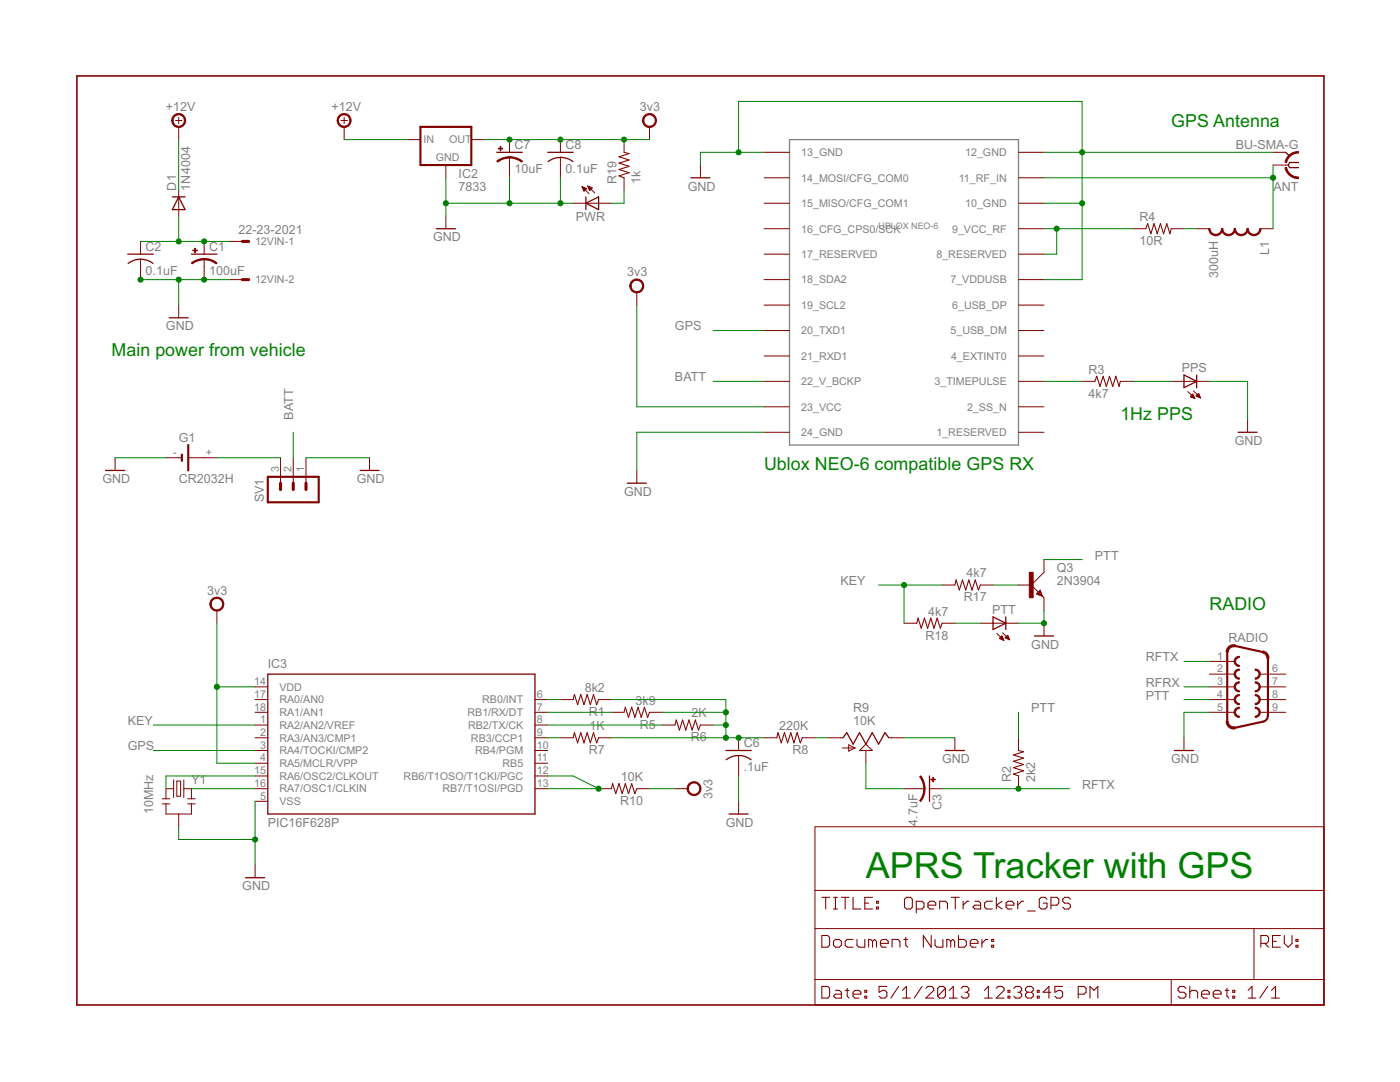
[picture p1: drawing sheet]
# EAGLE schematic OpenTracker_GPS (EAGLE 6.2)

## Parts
12VIN  22-23-2021  [22-23-2021]
ANT  BU-SMA-G  [BU-SMA-G]
C1  100uF  CAP_POLPTH2  [CPOL-RADIAL-10UF-25V]
C2  0.1uF  C-US025-025X050  [C025-025X050]
C3  4.7uF  CAP_POLPTH2  [CPOL-RADIAL-10UF-25V]
C6  .1uF  C-US025-025X050  [C025-025X050]
C7  10uF  CAP_POLPTH2  [CPOL-RADIAL-10UF-25V]
C8  0.1uF  C-US025-025X050  [C025-025X050]
D1  1N4004  [DO41-10]
G1  CR2032H  [CR2032H]
IC2  7833  V_REG_78XX-TO-220  [TO-220-ALT]
IC3  PIC16F628P  [DIL18]
L1  300uH  INDUCTOR0805  [0805]
PPS  LED0603  [LED-0603]
PTT  LED3MM  [LED3MM]
PWR  LED3MM  [LED3MM]
Q3  2N3904  [TO92D]
R1  8k2  R-US_0207/2V  [0207/2V]
R2  2k2  R-US_0207/2V  [0207/2V]
R3  4k7  R-US_M0805  [M0805]
R4  10R  R-US_M0805  [M0805]
R5  3k9  R-US_0207/2V  [0207/2V]
R6  2K  R-US_0207/2V  [0207/2V]
R7  1K  R-US_0207/2V  [0207/2V]
R8  220K  R-US_0207/2V  [0207/2V]
R9  10K  TRIM_US-CA6V  [CA6V]
R10  10K  R-US_0207/2V  [0207/2V]
R17  4k7  R-US_0207/2V  [0207/2V]
R18  4k7  R-US_0207/2V  [0207/2V]
R19  1k  R-US_0207/2V  [0207/2V]
RADIO  F09HP  [F09HP]
SV1  MA03-1  [MA03-1]
U$1  UBLOX_NEO-6  [UBLOX_NEO-6P]
Y1  10MHz  RESONATORPTH  [RESONATOR-PTH]

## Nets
+12V: D1.C IC2.IN
BATT: SV1.2 U$1.22_V_BCKP
GND: 12VIN.2 ANT.2(GND) C1.2(-) C2.2 C6.2 C7.2(-) C8.2 G1.- IC2.GND IC3.5(VSS) PPS.C PTT.K(C) PWR.K(C) Q3.E R9.E RADIO.5 SV1.1 U$1.7_VDDUSB U$1.10_GND U$1.12_GND U$1.13_GND U$1.24_GND Y1.2
GPS: IC3.3(RA4/TOCKI/CMP2) U$1.20_TXD1
KEY: IC3.1(RA2/AN2/VREF) R17.2 R18.2
N$1: R3.1 U$1.3_TIMEPULSE
N$2: ANT.1 L1.1 U$1.11_RF_IN
N$3: L1.2 R4.2
N$4: R4.1 U$1.8_RESERVED U$1.9_VCC_RF
N$5: PPS.A R3.2
N$6: PWR.A R19.1
N$7: G1.+ SV1.3
N$8: IC3.6(RB0/INT) R1.2
N$9: IC3.16(RA7/OSC1/CLKIN) Y1.3
N$10: IC3.15(RA6/OSC2/CLKOUT) Y1.1
N$11: IC3.7(RB1/RX/DT) R5.2
N$12: IC3.8(RB2/TX/CK) R6.2
N$13: IC3.9(RB3/CCP1) R7.2
N$14: 12VIN.1 C1.1(+) C2.1 D1.A
N$15: C6.1 R1.1 R5.1 R6.1 R7.1 R8.2
N$16: IC3.12(RB6/T1OSO/T1CKI/PGC) IC3.13(RB7/T1OSI/PGD) R10.2
N$17: C3.2(-) R9.S
N$19: R8.1 R9.A
N$25: Q3.B R17.1
N$27: PTT.A R18.1
PTT: Q3.C R2.2 RADIO.4
RFRX: RADIO.3
RFTX: C3.1(+) R2.1 RADIO.1
VDD: C7.1(+) C8.1 IC2.OUT IC3.4(RA5/MCLR/VPP) IC3.14(VDD) R10.1 R19.2 U$1.23_VCC ; supply symbol labelled 3v3
Unconnected: G1.+@1(+) IC3.2(RA3/AN3/CMP1) IC3.10(RB4/PGM) IC3.11(RB5) IC3.17(RA0/AN0) IC3.18(RA1/AN1) RADIO.2 RADIO.6 RADIO.7 RADIO.8 RADIO.9 U$1.1_RESERVED U$1.2_SS_N U$1.4_EXTINT0 U$1.5_USB_DM U$1.6_USB_DP U$1.14_MOSI/CFG_COM0 U$1.15_MISO/CFG_COM1 U$1.16_CFG_CPS0/SCK U$1.17_RESERVED U$1.18_SDA2 U$1.19_SCL2 U$1.21_RXD1

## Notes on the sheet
- GPS Antenna
- Main power from vehicle
- 1Hz PPS
- Ublox NEO-6 compatible GPS RX
- RADIO
- APRS Tracker with GPS

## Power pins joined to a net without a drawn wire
GND: ANT.3(GND) ANT.4(GND) ANT.5(GND)

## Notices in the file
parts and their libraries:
SparkFun: Licensing: CC v3.0 Share-Alike You are welcome to use this library for commercial purposes.
